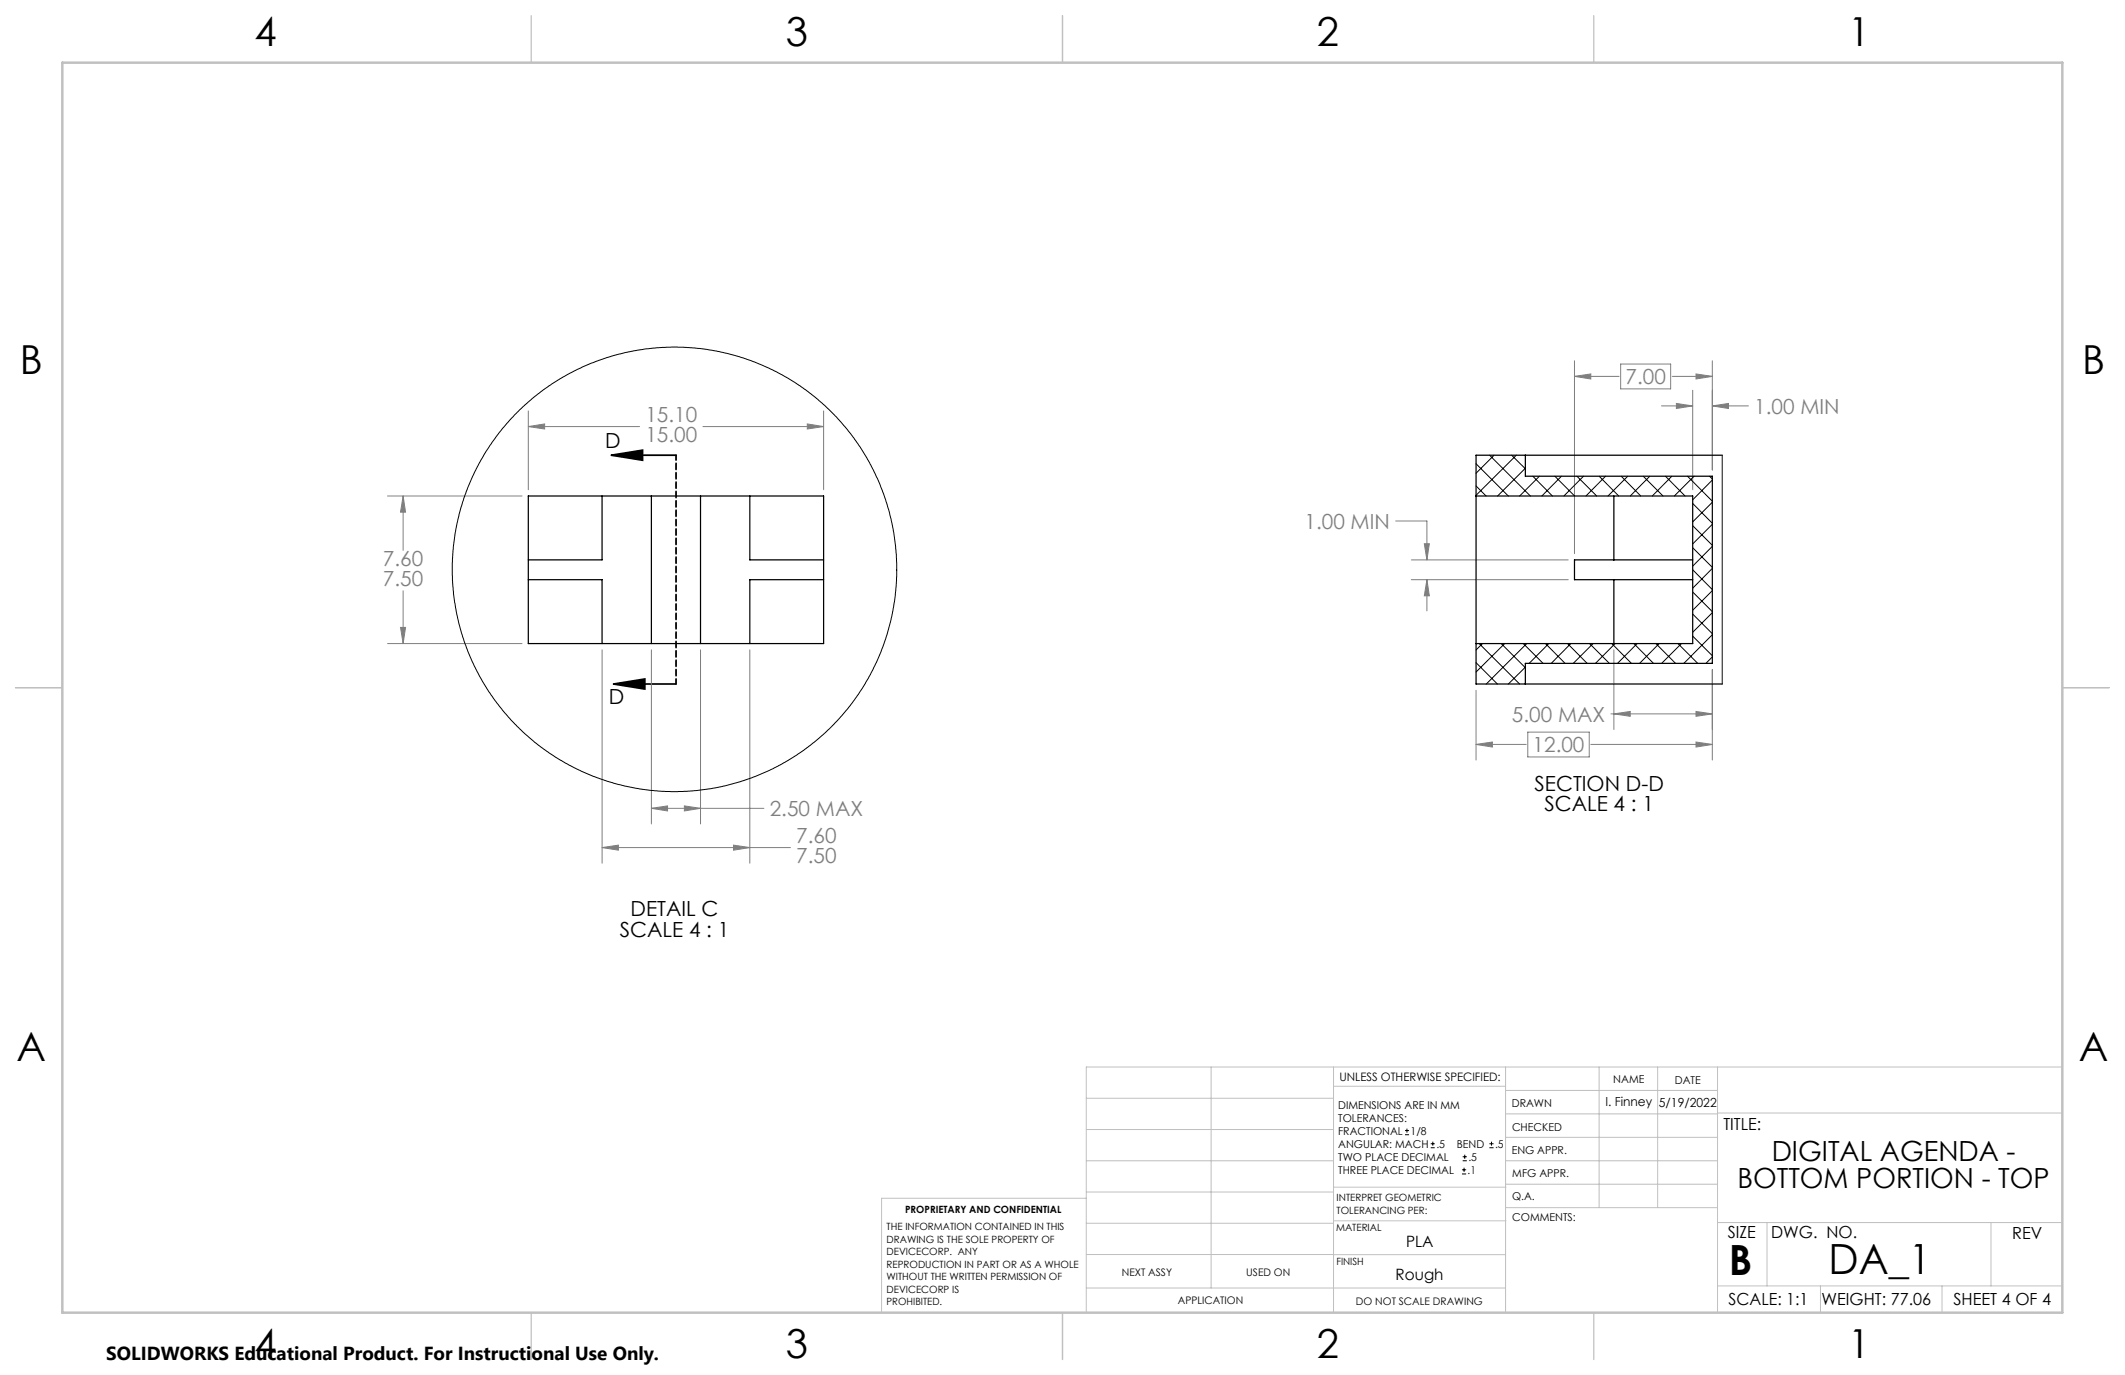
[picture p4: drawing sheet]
<svg xmlns="http://www.w3.org/2000/svg" width="432mm" height="279mm" viewBox="0 0 432 279" stroke-linecap="round" stroke-linejoin="round" font-family="sans-serif">
<g fill="none" stroke="#000" stroke-width=".2">
<path d="M285.5 230.6h.8M285.5 229.7h.8M285.9 229.3v.9M290.7 233.2h.8M290.7 232.4h.8M291.1 232v.8M297.1 238.5h.8M297.1 237.7h.8M297.2 235.9h.9M297.2 235.1h.9M297.5 237.3v.8M297.6 234.6v.9"/>
<path d="M302.6 233.2h.9M302.6 232.4h.9M303.1 232v.8"/>
</g>
<path d="M124.2 92.5h13.2M124.2 92.5l6.4-1v2zM124.7 139h12.7M124.7 139l6.3-1v2z" fill="none" stroke="#000" stroke-width=".35"/>
<g fill="none" stroke="#808080" stroke-width=".2">
<path d="M319.9 76.5l3.4-.5v1zM319.9 73.3v39.2M319.9 76.5h9.1M329.3 74h10.2v5h-10.2zM339.8 76.5h8.1M344 79.3v20.2M344.6 76l3.3 .5-3.3 .5zM347.9 73.3v22.2M107.4 86.7l3.3-.6v1.1zM107.4 83.5v16M107.4 86.7h22.6M142.8 86.7h24.6"/>
<path d="M164 86.1l3.4 .6-3.4 .5zM167.4 83.5v16M337.6 82.5h6.4M340.6 82l3.4 .5-3.4 .5zM347.9 82.5l3.3-.5v1zM347.9 82.5h7.4M78.7 100.8h27.4M81.9 100.8l.5 3.3h-1zM81.9 100.8v11M283.6 105.9h6.3v7.9M286.8 117.8h31.9M286.8 113.8h31.9"/>
<path d="M289.4 110.5h1l-.5 3.3zM289.9 117.8l.5 3.3h-1zM289.9 117.8v6.3M78.7 130.8h27.4M81.4 127.5h1l-.5 3.3zM81.9 120.1v10.7M122.3 132v43.4M132.4 132v35.4M142.3 132v35.4M152.4 132v43.4M327.9 132v16.2M347.9 136.1v18.3"/>
<path d="M299.9 151.3l3.3-.5v1zM299.9 140.3v14.1M299.9 151.3h10.2M310.4 148.8h12.5v5h-12.5zM323.3 151.3h24.6M327.3 145.1h20.6M327.9 145.1l3.4-.5v1zM344.6 150.8l3.3 .5-3.3 .5zM344.6 144.6l3.3 .5-3.3 .5zM122.3 172.2l3.4-.5v1.1zM122.3 172.2h38.3M132.4 164.3l3.2-.5v1z"/>
<path d="M132.4 164.3h22.8M139.1 163.8l3.2 .5-3.2 .5zM149 171.7l3.4 .5-3.4 .6z"/>
</g>
<path d="M137.4 92.5v46.5" fill="none" stroke="#000" stroke-width=".35" stroke-dasharray="1.3 .6" stroke-dashoffset=".2"/>
<g fill="none" stroke="#c0c0c0" stroke-width=".2">
<path d="M246.1 216.8v44.9M271 216.8v49.9M305.9 216.8v49.9M324.9 216.8v28.6M336.8 216.8v28.6M349 216.8v49.9M419.1 216.8h-198.4v49.9M220.7 235.9h50.3M220.7 229.5h50.3M220.7 223.2h50.3M271 220.7h34.9M305.9 231.1h43.1"/>
<path d="M305.9 226.3h43.1M305.9 221.6h43.1M305.9 235.9h43.1M349 226.2h70.1M220.7 248.6h50.3M220.7 242.2h50.3M220.7 254.9h50.3M220.7 243.5h-41.6v23.2M271 255h34.9M271 248.1h35M271 241.2h35M305.9 240.6h43.1"/>
<path d="M306 245.4h43M349 248.4h70.1M359.1 248.4v12.9M404.6 248.4v12.9M220.7 261.7h85.2M349 261.3h70.1M369.9 261.3v5.4M394.6 261.3v5.4"/>
</g>
<path d="M108 3.2v9.5M215.9 3.2v9.5M323.8 3.2v9.5M3.1 139.7h9.6M419.1 139.7h9.5M108 266.7v9.6M215.9 266.7v9.6M323.8 266.7v9.6" fill="none" stroke="#c0c0c0" stroke-width=".25"/>
<path d="M12.7 12.7h406.4v254h-406.4z" fill="none" stroke="#c0c0c0" stroke-width=".5"/>
<path d="M124.2 92.5l6.4-1v2zM124.7 139l6.3-1v2z" fill="#000"/>
<path d="M81.9 100.8l.5 3.3h-1zM81.4 127.5h1l-.5 3.3zM164 86.1l3.4 .6-3.4 .5zM107.4 86.7l3.3-.6v1.1zM132.4 164.3l3.2-.5v1zM139.1 163.8l3.2 .5-3.2 .5zM122.3 172.2l3.4-.5v1.1zM149 171.7l3.4 .5-3.4 .6zM340.6 82l3.4 .5-3.4 .5zM347.9 82.5l3.3-.5v1zM289.9 117.8l.5 3.3h-1zM289.4 110.5h1l-.5 3.3zM299.9 151.3l3.3-.5v1zM344.6 150.8l3.3 .5-3.3 .5zM319.9 76.5l3.4-.5v1zM344.6 76l3.3 .5-3.3 .5zM327.9 145.1l3.4-.5v1zM344.6 144.6l3.3 .5-3.3 .5z" fill="#808080"/>
<g fill="none" stroke="#000" stroke-width=".2">
<path d="M299.9 98.7l2.1 2.1M299.9 94.2l6.6 6.6M302.7 92.5l8.3 8.3M303.6 92.5l-3.7 3.7M307.2 92.5l2.8 2.8M308.1 92.5l-8.2 8.1M310 95.1l-5.7 5.7M311.5 96.8l4 4M312.8 96.8l-4 4M315.9 96.8l4.1 4M317.3 96.8l-4 4M320.4 96.8l4 4"/>
<path d="M321.8 96.8l-4 4M324.9 96.8l4 4M326.2 96.8l-3.9 4M329.4 96.8l4 4M330.8 96.8l-4.1 4M333.9 96.8l4 4M335.2 96.8l-3.9 4M338.4 96.8l4 4M339.7 96.8l-4 4M342.9 96.8l5 5M344.2 96.8l-4 4M347.4 96.8l.5 .5"/>
<path d="M347.9 97.5l-3.9 4.1M350 92.5v46.5M344 115.8l3.9 4M344 111.3l3.9 4M344 106.8l3.9 4M344 102.3l3.9 4M347.9 102.1l-3.9 3.9M347.9 106.5l-3.9 4M347.9 111l-3.9 4M347.9 115.5l-3.9 4M299.9 134.7l4.4 4.3M300.6 130.8l8.2 8.2"/>
<path d="M301.2 130.8l-1.3 1.3M305 130.8l5 4.9M305.8 130.8l-5.9 5.8M309.5 130.8l4 4M310 135.6l-3.5 3.4M310.2 130.8l-8.2 8.2M314 130.8l4 4M314.7 130.8l-4 4M318.5 130.8l4 4M319.2 130.8l-4 4M323 130.8l4 4M323.7 130.8l-4 4"/>
<path d="M327.5 130.8l4 4M328.2 130.8l-4 4M332 130.8l4 4M332.7 130.8l-4 4M336.5 130.8l4 4M337.1 130.8l-3.9 4M341 130.8l4 4M341.7 130.8l-4.1 4M344 129.3l3.9 3.9M344 124.8l3.9 4M344 120.3l3.9 4M347.9 120l-3.9 4"/>
<path d="M347.9 124.5l-3.9 4M347.9 129l-5.7 5.8M347.9 133.5l-1.3 1.3"/>
<circle cx="137.1" cy="115.7" r="45.1"/>
</g>
<g fill="none" stroke="#000" stroke-width=".25">
<path d="M310 92.5h40M310 92.5h-10.1v46.5h10.1M310 92.5v4.3h37.9v38h-37.9v4.2M107.4 100.8h60v30h-60zM107.4 117.8h14.9v13M122.3 100.8v13h-14.9M132.4 100.8v30M142.3 100.8v30M152.4 100.8v13h15M167.4 117.8h-15v13M299.9 100.8h44.1v30h-44.1M327.9 100.8v13"/>
<path d="M327.9 117.8v13M344 113.8h-24.1v4h24.1M310 139h40"/>
</g>
<g font-size="8.5">
<text x="351.3" y="259">B</text>
<text x="371.6" y="258.9">DA_1</text>
</g>
<g font-size="8.1">
<text x="51.7" y="9.3">4</text>
<text x="159.7" y="9.3">3</text>
<text x="267.6" y="9.3">2</text>
<text x="375.6" y="9.3">1</text>
<text x="4" y="76">B</text>
<text x="423.1" y="76">B</text>
<text x="3.3" y="215.7">A</text>
<text x="422.4" y="215.7">A</text>
<text x="51.7" y="276">4</text>
<text x="159.7" y="276">3</text>
<text x="267.6" y="276">2</text>
<text x="375.6" y="276">1</text>
</g>
<g font-size="5.6">
<text x="360" y="235.8">DIGITAL AGENDA -</text>
<text x="353" y="241.5">BOTTOM PORTION - TOP</text>
</g>
<g font-size="4.2" fill="#808080">
<text x="330.3" y="78.1">7.00</text>
<text x="131.1" y="85.7">15.10</text>
<text x="131.1" y="89.8">15.00</text>
<text x="356.5" y="84.1">1.00 MIN</text>
<text x="265.1" y="107.5">1.00 MIN</text>
<text x="77.8" y="115">7.60</text>
<text x="77.8" y="119.1">7.50</text>
<text x="307.2" y="146.6">5.00 MAX</text>
<text x="311.4" y="152.9">12.00</text>
<text x="156.4" y="165.8">2.50 MAX</text>
<text x="161.8" y="171.3">7.60</text>
<text x="161.8" y="175.4">7.50</text>
</g>
<g font-size="4.2">
<text x="123" y="91.1">D</text>
<text x="123.7" y="143.1">D</text>
<text x="311.8" y="160.7">SECTION D-D</text>
<text x="313.8" y="164.9">SCALE 4 : 1</text>
<text x="125.9" y="190.3">SCALE 4 : 1</text>
<text x="128.1" y="186.2">DETAIL C</text>
</g>
<text font-size="3.8" x="21.6" y="276.3">SOLIDWORKS Educational Product. For Instructional Use Only.</text>
<g font-size="3.4">
<text x="350.2" y="229.5">TITLE:</text>
<text x="351.1" y="251.6">SIZE</text>
<text x="359.9" y="251.6">DWG. NO.</text>
<text x="408.9" y="251.7">REV</text>
<text x="351.2" y="265.2">SCALE: 1:1</text>
<text x="370.1" y="265.3">WEIGHT: 77.06</text>
<text x="396.9" y="265.2">SHEET 4 OF 4</text>
</g>
<g font-size="3.2">
<text x="285.7" y="253.3">PLA</text>
<text x="283.6" y="260.1">Rough</text>
</g>
<g font-size="2.5">
<text x="326.2" y="224.8">I. Finney</text>
<text x="337.1" y="224.9">5/19/2022</text>
</g>
<text font-size="2.4" x="272.2" y="219.7">UNLESS OTHERWISE SPECIFIED:</text>
<g font-size="2.2">
<text x="327.8" y="220.1">NAME</text>
<text x="340.3" y="220.2">DATE</text>
<text x="271.9" y="225.3">DIMENSIONS ARE IN MM</text>
<text x="271.9" y="227.9">TOLERANCES:</text>
<text x="307.2" y="224.9">DRAWN</text>
<text x="271.9" y="230.6">FRACTIONAL</text>
<text x="271.9" y="233.2">ANGULAR: MACH</text>
<text x="286.6" y="230.6">1/8</text>
<text x="291.9" y="233.2">.5</text>
<text x="296" y="233.2">BEND</text>
<text x="303.8" y="233.2">.5</text>
<text x="307.3" y="229.8">CHECKED</text>
<text x="271.9" y="238.5">THREE PLACE DECIMAL</text>
<text x="271.9" y="235.9">TWO PLACE DECIMAL</text>
<text x="298.2" y="238.5">.1</text>
<text x="298.4" y="235.9">.5</text>
<text x="307.2" y="234.5">ENG APPR.</text>
<text x="307.3" y="239.2">MFG APPR.</text>
<text x="307.3" y="243.9">Q.A.</text>
<text x="307.3" y="248.1">COMMENTS:</text>
</g>
<g font-size="2.1">
<text x="227.9" y="259.2">NEXT ASSY</text>
<text x="253.3" y="259.2">USED ON</text>
<text x="239.3" y="265">APPLICATION</text>
<text x="275.5" y="265.1">DO NOT SCALE DRAWING</text>
</g>
<g font-size="2">
<text x="271.6" y="244.1">INTERPRET GEOMETRIC</text>
<text x="180.2" y="250">THE INFORMATION CONTAINED IN THIS</text>
<text x="183.9" y="246.4">PROPRIETARY AND CONFIDENTIAL</text>
<text x="271.5" y="250.2">MATERIAL</text>
<text x="271.6" y="246.6">TOLERANCING PER:</text>
<text x="180.2" y="252.5">DRAWING IS THE SOLE PROPERTY OF</text>
<text x="180.2" y="255.1">DEVICECORP. ANY</text>
<text x="180.2" y="257.6">REPRODUCTION IN PART OR AS A WHOLE</text>
<text x="271.5" y="257">FINISH</text>
<text x="180.2" y="260.1">WITHOUT THE WRITTEN PERMISSION OF</text>
<text x="180.2" y="262.6">DEVICECORP IS</text>
<text x="180.2" y="265.2">PROHIBITED.</text>
</g>
</svg>
